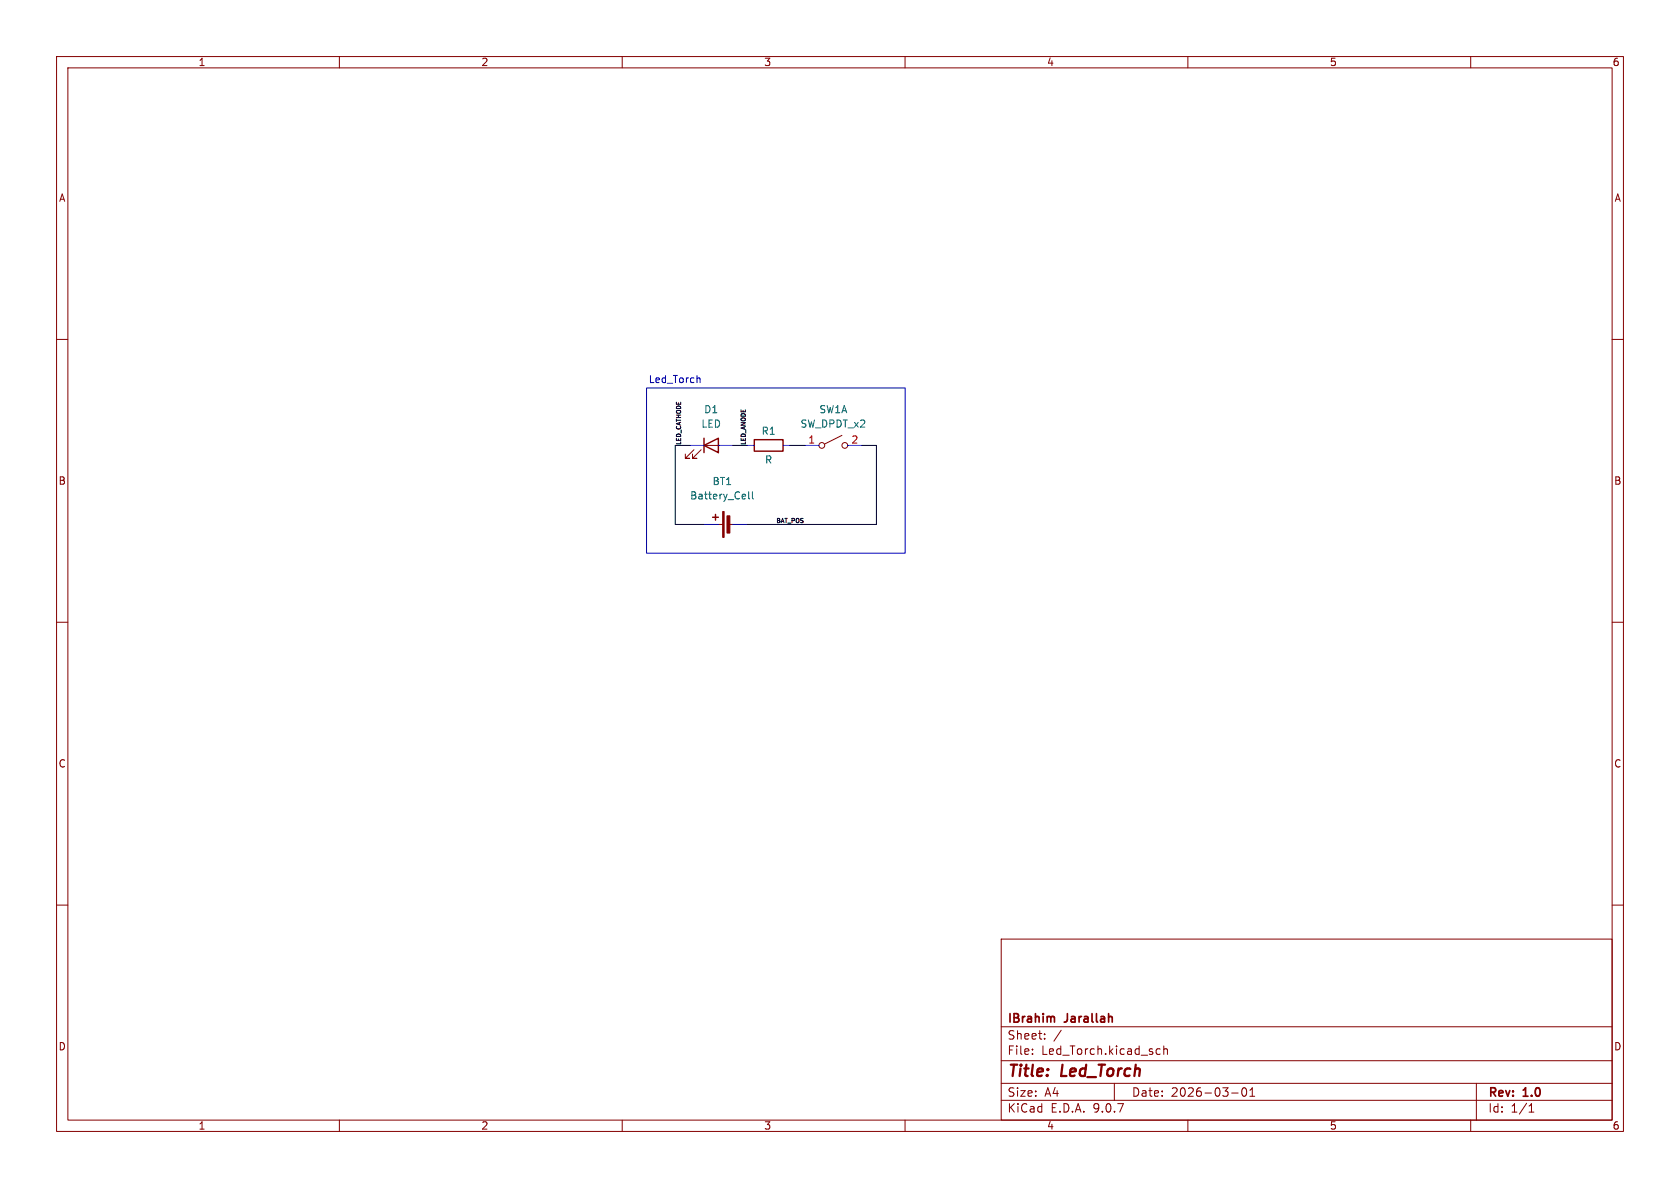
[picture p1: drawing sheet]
<svg xmlns="http://www.w3.org/2000/svg" width="297mm" height="210mm" viewBox="0 0 297 210" stroke-linecap="round" stroke-linejoin="round" font-family="sans-serif">
<g fill="none" stroke="#840000" stroke-width=".18">
<path d="M10 10h277v190h-277zM12 12h273v186h-273zM60 10v2M110 10v2M160 10v2M210 10v2M260 10v2M10 60h2M122.7 79.5l-1.5 1.5h.7h-.7v-.7M124 79.5l-1.6 1.5h.8h-.8v-.7M124.5 78.7h2.5M148.8 77l-3 1.5"/>
<path d="M285 60h2M127 92.7h.8M128.8 92.7h.7M10 110h2M285 110h2M10 160h2M177 166h108v32h-108zM285 160h2M60 198v2M110 198v2M160 198v2M177 194.5h108"/>
<path d="M177 191.5h108M177 187.5h108M177 181.5h108M182.5 186.3v.1M182.5 185.5v.1M184.7 183.6v.1M184.7 182.8v.1M187.6 182.1l-1.3 2M197 191.5v3M204.5 186.3h.6M204.5 185.5h.6M205.7 185.5l.3-.1 .3 .1 .1 .9"/>
<path d="M205.7 184.9v1.5M210 198v2M217.7 193.2h1.2M219.7 192.4l.2-.1a.81 .81 0 0 1 .6 .6 .81 .81 0 0 1-.3 .8l-.2 .1a.81 .81 0 0 1-.3-1.4zM221 193.8h.8M221 192.7l.4-.4v1.5M260 198v2M261 191.5v6.5M270.3 196.6h.9M270.3 195.5l.4-.4v1.5"/>
<circle cx="145.3" cy="78.7" r=".51"/>
<circle cx="149.4" cy="78.7" r=".51"/>
</g>
<path d="M186.3 179.8l.1 .9" fill="none" stroke="#840000" stroke-width=".3"/>
<path d="M124.5 78.7l2.5-1.2v2.5zM124.5 77.5v2.5M133.3 77.7h5.1v2.1h-5.1zM126 91.4h1M126.5 90.9v1" fill="none" stroke="#840000" stroke-width=".25"/>
<path d="M121.9 78.7h2.6M127 78.7h2.5M132.1 78.7h1.2M138.4 78.7h1.3M142.2 78.7h2.6M149.9 78.7h2.5M124.5 92.7h2.5M129.5 92.7h2.6" fill="none" stroke="#00f" stroke-width=".18"/>
<g fill="#840000" stroke="#840000" stroke-width=".18">
<path d="M127.8 90.4h.2v4.6h-.2z"/>
<path d="M128.5 91.2h.5v3h-.5z"/>
</g>
<path d="M132.4 86.9v1.1l.1 .2M133 86.9v1.1l.2 .2" fill="none" stroke="#006464" stroke-width=".18"/>
<path d="M121.9 78.7h-2.5v14h5.1M129.5 78.7h2.6M139.7 78.7h2.5M152.4 78.7h2.5v14h-22.8" fill="none" stroke="#000" stroke-width=".18"/>
<path d="M114.3 68.6h45.7v29.2h-45.7zM123.4 66.8l.4 .2v.6" fill="none" stroke="#0000c2" stroke-width=".18"/>
<g font-size="2.8" fill="#840000">
<text x="178" y="190.9">Title:</text>
<text x="187.7" y="190.9">Led_Torch</text>
</g>
<g font-size="2.1" fill="#840000">
<text x="178" y="184">Sheet:</text>
<text x="178" y="181.2">IBrahim</text>
<text x="188.3" y="181.2">Jarallah</text>
<text x="178" y="186.7">File:</text>
<text x="184.1" y="186.7">Led_Torch.kicad_sch</text>
<text x="178" y="196.9">KiCad</text>
<text x="178" y="194.1">Size:</text>
<text x="184.7" y="194.1">A4</text>
<text x="185.7" y="196.9">E.D.A.</text>
<text x="193.3" y="196.9">9.0.7</text>
<text x="200" y="194.1">Date:</text>
<text x="207" y="194.1">2026-03-01</text>
<text x="263" y="194.3">Rev:</text>
<text x="263" y="196.9">Id:</text>
<text x="267.1" y="196.9">1/1</text>
<text x="269.4" y="194.3">1.0</text>
</g>
<g font-size="1.8" fill="#840000">
<text x="35" y="11.9">1</text>
<text x="85" y="11.9">2</text>
<text x="135" y="11.9">3</text>
<text x="185" y="11.9">4</text>
<text x="235" y="11.9">5</text>
<text x="285" y="11.9">6</text>
<text x="10.3" y="35.9">A</text>
<text x="285.3" y="35.9">A</text>
<text x="10.3" y="85.9">B</text>
<text x="285.3" y="85.9">B</text>
<text x="10.3" y="135.9">C</text>
<text x="285.3" y="135.9">C</text>
<text x="10.3" y="185.9">D</text>
<text x="285.3" y="185.9">D</text>
<text x="35" y="199.9">1</text>
<text x="85" y="199.9">2</text>
<text x="135" y="199.9">3</text>
<text x="185" y="199.9">4</text>
<text x="235" y="199.9">5</text>
<text x="285" y="199.9">6</text>
</g>
<text font-size="1.8" fill="#0000c2" x="114.6" y="67.9">Led_Torch</text>
<g font-size="1.8" fill="#006464">
<text x="123.9" y="75.8">LED</text>
<text x="124.4" y="73.3">D1</text>
<text x="134.5" y="77.1">R1</text>
<text x="141.4" y="75.8">SW_DPDT_x2</text>
<text x="144.7" y="73.3">SW1A</text>
<text x="135.2" y="82.1">R</text>
<text x="121.9" y="88.5">Battery_Cell</text>
<text x="125.9" y="86">BT1</text>
</g>
<g font-size="1.8" fill="#a90000">
<text x="142.8" y="78.5">1</text>
<text x="150.4" y="78.5">2</text>
</g>
<g font-size="1.1">
<text x="120.4" y="78.7" transform="rotate(-90 120.4 78.7)">LED_CATHODE</text>
<text x="131.9" y="78.7" transform="rotate(-90 131.9 78.7)">LED_ANODE</text>
<text x="137.2" y="92.5">BAT_POS</text>
</g>
</svg>
